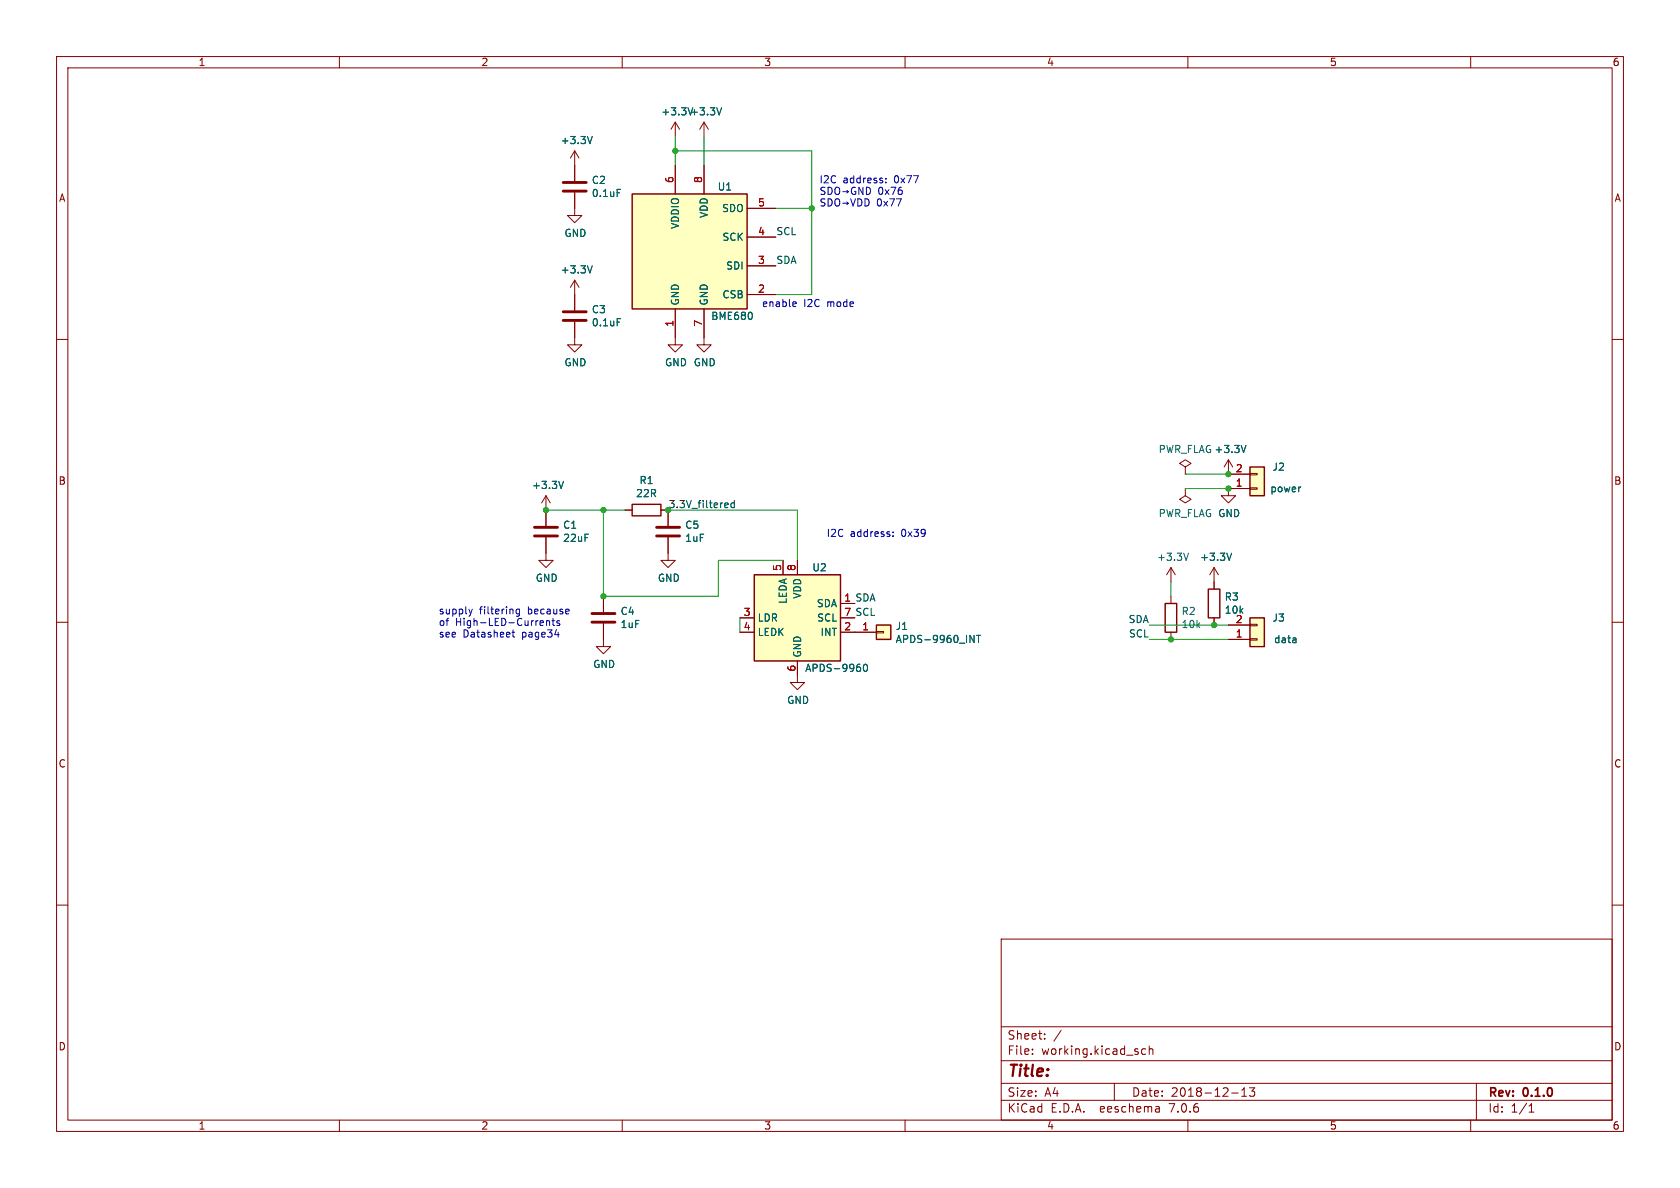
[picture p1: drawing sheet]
(kicad_sch (version 20230121) (generator eeschema)

 (paper "A4")

 (title_block
  (date "2018-12-13")
  (rev "0.1.0"))

 (lib_symbols
  (symbol "Connector_Generic:Conn_01x01" (pin_names (offset 1.016) hide) (in_bom yes) (on_board yes)
   (property "Reference" "J" (at 0 2.54 0) (effects (font (size 1.27 1.27))))
   (property "Value" "Conn_01x01" (at 0 -2.54 0) (effects (font (size 1.27 1.27))))
   (property "Footprint" "" (at 0 0 0) (effects (font (size 1.27 1.27)) hide))
   (property "Datasheet" "~" (at 0 0 0) (effects (font (size 1.27 1.27)) hide))
   (symbol "Conn_01x01_1_1"
    (rectangle (start -1.27 0.127) (end 0 -0.127) (stroke (width 0.1524) (type default)) (fill (type none)))
    (rectangle (start -1.27 1.27) (end 1.27 -1.27) (stroke (width 0.254) (type default)) (fill (type background)))
    (pin passive line (at -5.08 0 0) (length 3.81) (name "Pin_1" (effects (font (size 1.27 1.27)))) (number "1" (effects (font (size 1.27 1.27)))))))
  (symbol "Connector_Generic:Conn_01x02" (pin_names (offset 1.016) hide) (in_bom yes) (on_board yes)
   (property "Reference" "J" (at 0 2.54 0) (effects (font (size 1.27 1.27))))
   (property "Value" "Conn_01x02" (at 0 -5.08 0) (effects (font (size 1.27 1.27))))
   (property "Footprint" "" (at 0 0 0) (effects (font (size 1.27 1.27)) hide))
   (property "Datasheet" "~" (at 0 0 0) (effects (font (size 1.27 1.27)) hide))
   (symbol "Conn_01x02_1_1"
    (rectangle (start -1.27 -2.413) (end 0 -2.667) (stroke (width 0.1524) (type default)) (fill (type none)))
    (rectangle (start -1.27 0.127) (end 0 -0.127) (stroke (width 0.1524) (type default)) (fill (type none)))
    (rectangle (start -1.27 1.27) (end 1.27 -3.81) (stroke (width 0.254) (type default)) (fill (type background)))
    (pin passive line (at -5.08 0 0) (length 3.81) (name "Pin_1" (effects (font (size 1.27 1.27)))) (number "1" (effects (font (size 1.27 1.27)))))
    (pin passive line (at -5.08 -2.54 0) (length 3.81) (name "Pin_2" (effects (font (size 1.27 1.27)))) (number "2" (effects (font (size 1.27 1.27)))))))
  (symbol "Device:C" (pin_numbers hide) (pin_names (offset 0.254)) (in_bom yes) (on_board yes)
   (property "Reference" "C" (at 0.635 2.54 0) (effects (font (size 1.27 1.27)) (justify left)))
   (property "Value" "C" (at 0.635 -2.54 0) (effects (font (size 1.27 1.27)) (justify left)))
   (property "Footprint" "" (at 0.9652 -3.81 0) (effects (font (size 1.27 1.27)) hide))
   (property "Datasheet" "~" (at 0 0 0) (effects (font (size 1.27 1.27)) hide))
   (symbol "C_0_1"
    (polyline (pts (xy -2.032 -0.762) (xy 2.032 -0.762)) (stroke (width 0.508) (type default)) (fill (type none)))
    (polyline (pts (xy -2.032 0.762) (xy 2.032 0.762)) (stroke (width 0.508) (type default)) (fill (type none))))
   (symbol "C_1_1"
    (pin passive line (at 0 3.81 270) (length 2.794) (name "~" (effects (font (size 1.27 1.27)))) (number "1" (effects (font (size 1.27 1.27)))))
    (pin passive line (at 0 -3.81 90) (length 2.794) (name "~" (effects (font (size 1.27 1.27)))) (number "2" (effects (font (size 1.27 1.27)))))))
  (symbol "Device:R" (pin_numbers hide) (pin_names (offset 0)) (in_bom yes) (on_board yes)
   (property "Reference" "R" (at 2.032 0 90) (effects (font (size 1.27 1.27))))
   (property "Value" "R" (at 0 0 90) (effects (font (size 1.27 1.27))))
   (property "Footprint" "" (at -1.778 0 90) (effects (font (size 1.27 1.27)) hide))
   (property "Datasheet" "~" (at 0 0 0) (effects (font (size 1.27 1.27)) hide))
   (symbol "R_0_1"
    (rectangle (start -1.016 -2.54) (end 1.016 2.54) (stroke (width 0.254) (type default)) (fill (type none))))
   (symbol "R_1_1"
    (pin passive line (at 0 3.81 270) (length 1.27) (name "~" (effects (font (size 1.27 1.27)))) (number "1" (effects (font (size 1.27 1.27)))))
    (pin passive line (at 0 -3.81 90) (length 1.27) (name "~" (effects (font (size 1.27 1.27)))) (number "2" (effects (font (size 1.27 1.27)))))))
  (symbol "Sensor:BME680" (in_bom yes) (on_board yes)
   (property "Reference" "U" (at -8.89 11.43 0) (effects (font (size 1.27 1.27))))
   (property "Value" "BME680" (at 7.62 11.43 0) (effects (font (size 1.27 1.27))))
   (property "Footprint" "Package_LGA:Bosch_LGA-8_3x3mm_P0.8mm_ClockwisePinNumbering" (at 36.83 -11.43 0) (effects (font (size 1.27 1.27)) hide))
   (property "Datasheet" "https://ae-bst.resource.bosch.com/media/_tech/media/datasheets/BST-BME680-DS001.pdf" (at 0 -5.08 0) (effects (font (size 1.27 1.27)) hide))
   (symbol "BME680_0_1"
    (rectangle (start -10.16 10.16) (end 10.16 -10.16) (stroke (width 0.254) (type default)) (fill (type background))))
   (symbol "BME680_1_1"
    (pin power_in line (at -2.54 -15.24 90) (length 5.08) (name "GND" (effects (font (size 1.27 1.27)))) (number "1" (effects (font (size 1.27 1.27)))))
    (pin input line (at 15.24 -7.62 180) (length 5.08) (name "CSB" (effects (font (size 1.27 1.27)))) (number "2" (effects (font (size 1.27 1.27)))))
    (pin bidirectional line (at 15.24 -2.54 180) (length 5.08) (name "SDI" (effects (font (size 1.27 1.27)))) (number "3" (effects (font (size 1.27 1.27)))))
    (pin input line (at 15.24 2.54 180) (length 5.08) (name "SCK" (effects (font (size 1.27 1.27)))) (number "4" (effects (font (size 1.27 1.27)))))
    (pin bidirectional line (at 15.24 7.62 180) (length 5.08) (name "SDO" (effects (font (size 1.27 1.27)))) (number "5" (effects (font (size 1.27 1.27)))))
    (pin power_in line (at -2.54 15.24 270) (length 5.08) (name "VDDIO" (effects (font (size 1.27 1.27)))) (number "6" (effects (font (size 1.27 1.27)))))
    (pin power_in line (at 2.54 -15.24 90) (length 5.08) (name "GND" (effects (font (size 1.27 1.27)))) (number "7" (effects (font (size 1.27 1.27)))))
    (pin power_in line (at 2.54 15.24 270) (length 5.08) (name "VDD" (effects (font (size 1.27 1.27)))) (number "8" (effects (font (size 1.27 1.27)))))))
  (symbol "magic_sensor_pcb-rescue:+3.3V-power" (power) (pin_names (offset 0)) (in_bom yes) (on_board yes)
   (property "Reference" "#PWR" (at 0 -3.81 0) (effects (font (size 1.27 1.27)) hide))
   (property "Value" "+3.3V-power" (at 0 3.556 0) (effects (font (size 1.27 1.27))))
   (property "Footprint" "" (at 0 0 0) (effects (font (size 1.27 1.27)) hide))
   (property "Datasheet" "" (at 0 0 0) (effects (font (size 1.27 1.27)) hide))
   (symbol "+3.3V-power_0_1"
    (polyline (pts (xy -0.762 1.27) (xy 0 2.54)) (stroke (width 0) (type solid)) (fill (type none)))
    (polyline (pts (xy 0 0) (xy 0 2.54)) (stroke (width 0) (type solid)) (fill (type none)))
    (polyline (pts (xy 0 2.54) (xy 0.762 1.27)) (stroke (width 0) (type solid)) (fill (type none))))
   (symbol "+3.3V-power_1_1"
    (pin power_in line (at 0 0 90) (length 0) hide (name "+3V3" (effects (font (size 1.27 1.27)))) (number "1" (effects (font (size 1.27 1.27)))))))
  (symbol "magic_sensor_pcb-rescue:APDS-9960-Sensor_Optical" (in_bom yes) (on_board yes)
   (property "Reference" "U" (at -7.62 8.89 0) (effects (font (size 1.27 1.27)) (justify left)))
   (property "Value" "Sensor_Optical_APDS-9960" (at 1.27 8.89 0) (effects (font (size 1.27 1.27)) (justify left)))
   (property "Footprint" "OptoDevice:Broadcom_APDS-9960" (at 0 11.43 0) (effects (font (size 1.27 1.27)) hide))
   (property "Datasheet" "" (at -7.62 8.89 0) (effects (font (size 1.27 1.27)) hide))
   (symbol "APDS-9960-Sensor_Optical_0_1"
    (rectangle (start -7.62 7.62) (end 7.62 -7.62) (stroke (width 0.254) (type solid)) (fill (type background))))
   (symbol "APDS-9960-Sensor_Optical_1_1"
    (pin bidirectional line (at 10.16 2.54 180) (length 2.54) (name "SDA" (effects (font (size 1.27 1.27)))) (number "1" (effects (font (size 1.27 1.27)))))
    (pin open_collector line (at 10.16 -2.54 180) (length 2.54) (name "INT" (effects (font (size 1.27 1.27)))) (number "2" (effects (font (size 1.27 1.27)))))
    (pin unspecified line (at -10.16 0 0) (length 2.54) (name "LDR" (effects (font (size 1.27 1.27)))) (number "3" (effects (font (size 1.27 1.27)))))
    (pin unspecified line (at -10.16 -2.54 0) (length 2.54) (name "LEDK" (effects (font (size 1.27 1.27)))) (number "4" (effects (font (size 1.27 1.27)))))
    (pin power_in line (at -2.54 10.16 270) (length 2.54) (name "LEDA" (effects (font (size 1.27 1.27)))) (number "5" (effects (font (size 1.27 1.27)))))
    (pin power_in line (at 0 -10.16 90) (length 2.54) (name "GND" (effects (font (size 1.27 1.27)))) (number "6" (effects (font (size 1.27 1.27)))))
    (pin input line (at 10.16 0 180) (length 2.54) (name "SCL" (effects (font (size 1.27 1.27)))) (number "7" (effects (font (size 1.27 1.27)))))
    (pin power_in line (at 0 10.16 270) (length 2.54) (name "VDD" (effects (font (size 1.27 1.27)))) (number "8" (effects (font (size 1.27 1.27)))))))
  (symbol "power:GND" (power) (pin_names (offset 0)) (in_bom yes) (on_board yes)
   (property "Reference" "#PWR" (at 0 -6.35 0) (effects (font (size 1.27 1.27)) hide))
   (property "Value" "GND" (at 0 -3.81 0) (effects (font (size 1.27 1.27))))
   (property "Footprint" "" (at 0 0 0) (effects (font (size 1.27 1.27)) hide))
   (property "Datasheet" "" (at 0 0 0) (effects (font (size 1.27 1.27)) hide))
   (symbol "GND_0_1"
    (polyline (pts (xy 0 0) (xy 0 -1.27) (xy 1.27 -1.27) (xy 0 -2.54) (xy -1.27 -1.27) (xy 0 -1.27)) (stroke (width 0) (type default)) (fill (type none))))
   (symbol "GND_1_1"
    (pin power_in line (at 0 0 270) (length 0) hide (name "GND" (effects (font (size 1.27 1.27)))) (number "1" (effects (font (size 1.27 1.27)))))))
  (symbol "power:PWR_FLAG" (power) (pin_numbers hide) (pin_names (offset 0) hide) (in_bom yes) (on_board yes)
   (property "Reference" "#FLG" (at 0 1.905 0) (effects (font (size 1.27 1.27)) hide))
   (property "Value" "PWR_FLAG" (at 0 3.81 0) (effects (font (size 1.27 1.27))))
   (property "Footprint" "" (at 0 0 0) (effects (font (size 1.27 1.27)) hide))
   (property "Datasheet" "~" (at 0 0 0) (effects (font (size 1.27 1.27)) hide))
   (symbol "PWR_FLAG_0_0"
    (pin power_out line (at 0 0 90) (length 0) (name "pwr" (effects (font (size 1.27 1.27)))) (number "1" (effects (font (size 1.27 1.27))))))
   (symbol "PWR_FLAG_0_1"
    (polyline (pts (xy 0 0) (xy 0 1.27) (xy -1.016 1.905) (xy 0 2.54) (xy 1.016 1.905) (xy 0 1.27)) (stroke (width 0) (type default)) (fill (type none))))))

 (junction (at 207.01 113.03) (diameter 0) (color 0 0 0 0))
 (junction (at 143.51 36.83) (diameter 0) (color 0 0 0 0))
 (junction (at 217.17 86.36) (diameter 0) (color 0 0 0 0))
 (junction (at 217.17 83.82) (diameter 0) (color 0 0 0 0))
 (junction (at 118.11 90.17) (diameter 0) (color 0 0 0 0))
 (junction (at 106.68 90.17) (diameter 0) (color 0 0 0 0))
 (junction (at 119.38 26.67) (diameter 0) (color 0 0 0 0))
 (junction (at 106.68 105.41) (diameter 0) (color 0 0 0 0))
 (junction (at 96.52 90.17) (diameter 0) (color 0 0 0 0))
 (junction (at 214.63 110.49) (diameter 0) (color 0 0 0 0))

 (wire (pts (xy 214.63 110.49) (xy 203.2 110.49)) (stroke (width 0) (type default)))
 (wire (pts (xy 127 99.06) (xy 127 105.41)) (stroke (width 0) (type default)))
 (wire (pts (xy 119.38 26.67) (xy 119.38 29.21)) (stroke (width 0) (type default)))
 (wire (pts (xy 143.51 26.67) (xy 119.38 26.67)) (stroke (width 0) (type default)))
 (wire (pts (xy 124.46 24.13) (xy 124.46 29.21)) (stroke (width 0) (type default)))
 (wire (pts (xy 209.55 86.36) (xy 217.17 86.36)) (stroke (width 0) (type default)))
 (wire (pts (xy 138.43 99.06) (xy 127 99.06)) (stroke (width 0) (type default)))
 (wire (pts (xy 119.38 26.67) (xy 119.38 24.13)) (stroke (width 0) (type default)))
 (wire (pts (xy 106.68 90.17) (xy 110.49 90.17)) (stroke (width 0) (type default)))
 (wire (pts (xy 143.51 36.83) (xy 143.51 26.67)) (stroke (width 0) (type default)))
 (wire (pts (xy 207.01 102.87) (xy 207.01 105.41)) (stroke (width 0) (type default)))
 (wire (pts (xy 137.16 52.07) (xy 143.51 52.07)) (stroke (width 0) (type default)))
 (wire (pts (xy 106.68 105.41) (xy 127 105.41)) (stroke (width 0) (type default)))
 (wire (pts (xy 209.55 83.82) (xy 217.17 83.82)) (stroke (width 0) (type default)))
 (wire (pts (xy 140.97 90.17) (xy 140.97 99.06)) (stroke (width 0) (type default)))
 (wire (pts (xy 96.52 90.17) (xy 106.68 90.17)) (stroke (width 0) (type default)))
 (wire (pts (xy 130.81 109.22) (xy 130.81 111.76)) (stroke (width 0) (type default)))
 (wire (pts (xy 143.51 52.07) (xy 143.51 36.83)) (stroke (width 0) (type default)))
 (wire (pts (xy 203.2 113.03) (xy 207.01 113.03)) (stroke (width 0) (type default)))
 (wire (pts (xy 106.68 105.41) (xy 106.68 90.17)) (stroke (width 0) (type default)))
 (wire (pts (xy 207.01 113.03) (xy 217.17 113.03)) (stroke (width 0) (type default)))
 (wire (pts (xy 137.16 36.83) (xy 143.51 36.83)) (stroke (width 0) (type default)))
 (wire (pts (xy 118.11 90.17) (xy 140.97 90.17)) (stroke (width 0) (type default)))
 (wire (pts (xy 214.63 110.49) (xy 217.17 110.49)) (stroke (width 0) (type default)))

 (text "I2C address: 0x77\nSDO→GND 0x76\nSDO→VDD 0x77" (at 144.78 36.83 0) (effects (font (size 1.27 1.27)) (justify left bottom)))
 (text "enable I2C mode" (at 134.62 54.61 0) (effects (font (size 1.27 1.27)) (justify left bottom)))
 (text "I2C address: 0x39" (at 146.05 95.25 0) (effects (font (size 1.27 1.27)) (justify left bottom)))
 (text "supply filtering because \nof High-LED-Currents\nsee Datasheet page34" (at 77.47 113.03 0) (effects (font (size 1.27 1.27)) (justify left bottom)))

 (label "SCL" (at 137.16 41.91 0) (effects (font (size 1.27 1.27)) (justify left bottom)))
 (label "SDA" (at 203.2 110.49 180) (effects (font (size 1.27 1.27)) (justify right bottom)))
 (label "SCL" (at 203.2 113.03 180) (effects (font (size 1.27 1.27)) (justify right bottom)))
 (label "SDA" (at 151.13 106.68 0) (effects (font (size 1.27 1.27)) (justify left bottom)))
 (label "SDA" (at 137.16 46.99 0) (effects (font (size 1.27 1.27)) (justify left bottom)))
 (label "3.3V_filtered" (at 118.11 90.17 0) (effects (font (size 1.27 1.27)) (justify left bottom)))
 (label "SCL" (at 151.13 109.22 0) (effects (font (size 1.27 1.27)) (justify left bottom)))

 (symbol (lib_id "Sensor:BME680") (at 121.92 44.45 0) (unit 1) (in_bom yes) (on_board yes) (dnp no)
  (property "Reference" "U1" (at 129.54 33.02 0) (effects (font (size 1.27 1.27)) (justify right)))
  (property "Value" "BME680" (at 133.35 55.88 0) (effects (font (size 1.27 1.27)) (justify right)))
  (property "Footprint" "Package_LGA:Bosch_LGA-8_3x3mm_P0.8mm_ClockwisePinNumbering" (at 121.92 49.53 0) (effects (font (size 1.27 1.27)) hide))
  (property "Datasheet" "https://ae-bst.resource.bosch.com/media/_tech/media/datasheets/BST-BME680-DS001-00.pdf" (at 121.92 49.53 0) (effects (font (size 1.27 1.27)) hide)) (pin "1") (pin "2") (pin "3") (pin "4") (pin "5") (pin "6") (pin "7") (pin "8"))

 (symbol (lib_id "power:PWR_FLAG") (at 209.55 83.82 0) (unit 1) (in_bom yes) (on_board yes) (dnp no)
  (property "Reference" "#FLG0101" (at 209.55 81.915 0) (effects (font (size 1.27 1.27)) hide))
  (property "Value" "PWR_FLAG" (at 209.55 79.4258 0) (effects (font (size 1.27 1.27))))
  (property "Footprint" "" (at 209.55 83.82 0) (effects (font (size 1.27 1.27)) hide))
  (property "Datasheet" "~" (at 209.55 83.82 0) (effects (font (size 1.27 1.27)) hide)) (pin "1"))

 (symbol (lib_id "power:PWR_FLAG") (at 209.55 86.36 180) (unit 1) (in_bom yes) (on_board yes) (dnp no)
  (property "Reference" "#FLG0102" (at 209.55 88.265 0) (effects (font (size 1.27 1.27)) hide))
  (property "Value" "PWR_FLAG" (at 209.55 90.7542 0) (effects (font (size 1.27 1.27))))
  (property "Footprint" "" (at 209.55 86.36 0) (effects (font (size 1.27 1.27)) hide))
  (property "Datasheet" "~" (at 209.55 86.36 0) (effects (font (size 1.27 1.27)) hide)) (pin "1"))

 (symbol (lib_id "power:GND") (at 217.17 86.36 0) (unit 1) (in_bom yes) (on_board yes) (dnp no)
  (property "Reference" "#PWR0101" (at 217.17 92.71 0) (effects (font (size 1.27 1.27)) hide))
  (property "Value" "GND" (at 217.297 90.7542 0) (effects (font (size 1.27 1.27))))
  (property "Footprint" "" (at 217.17 86.36 0) (effects (font (size 1.27 1.27)) hide))
  (property "Datasheet" "" (at 217.17 86.36 0) (effects (font (size 1.27 1.27)) hide)) (pin "1"))

 (symbol (lib_id "magic_sensor_pcb-rescue:+3.3V-power") (at 217.17 83.82 0) (unit 1) (in_bom yes) (on_board yes) (dnp no)
  (property "Reference" "#PWR0102" (at 217.17 87.63 0) (effects (font (size 1.27 1.27)) hide))
  (property "Value" "+3.3V" (at 217.551 79.4258 0) (effects (font (size 1.27 1.27))))
  (property "Footprint" "" (at 217.17 83.82 0) (effects (font (size 1.27 1.27)) hide))
  (property "Datasheet" "" (at 217.17 83.82 0) (effects (font (size 1.27 1.27)) hide)) (pin "1"))

 (symbol (lib_id "Device:C") (at 118.11 93.98 0) (unit 1) (in_bom yes) (on_board yes) (dnp no)
  (property "Reference" "C5" (at 121.031 92.8116 0) (effects (font (size 1.27 1.27)) (justify left)))
  (property "Value" "1uF" (at 121.031 95.123 0) (effects (font (size 1.27 1.27)) (justify left)))
  (property "Footprint" "Capacitor_SMD:C_0603_1608Metric" (at 119.0752 97.79 0) (effects (font (size 1.27 1.27)) hide))
  (property "Datasheet" "~" (at 118.11 93.98 0) (effects (font (size 1.27 1.27)) hide)) (pin "1") (pin "2"))

 (symbol (lib_id "Device:C") (at 106.68 109.22 0) (unit 1) (in_bom yes) (on_board yes) (dnp no)
  (property "Reference" "C4" (at 109.601 108.0516 0) (effects (font (size 1.27 1.27)) (justify left)))
  (property "Value" "1uF" (at 109.601 110.363 0) (effects (font (size 1.27 1.27)) (justify left)))
  (property "Footprint" "Capacitor_SMD:C_0603_1608Metric" (at 107.6452 113.03 0) (effects (font (size 1.27 1.27)) hide))
  (property "Datasheet" "~" (at 106.68 109.22 0) (effects (font (size 1.27 1.27)) hide)) (pin "1") (pin "2"))

 (symbol (lib_id "Device:C") (at 96.52 93.98 0) (unit 1) (in_bom yes) (on_board yes) (dnp no)
  (property "Reference" "C1" (at 99.441 92.8116 0) (effects (font (size 1.27 1.27)) (justify left)))
  (property "Value" "22uF" (at 99.441 95.123 0) (effects (font (size 1.27 1.27)) (justify left)))
  (property "Footprint" "Capacitor_SMD:C_0603_1608Metric" (at 97.4852 97.79 0) (effects (font (size 1.27 1.27)) hide))
  (property "Datasheet" "~" (at 96.52 93.98 0) (effects (font (size 1.27 1.27)) hide)) (pin "1") (pin "2"))

 (symbol (lib_id "Connector_Generic:Conn_01x02") (at 222.25 86.36 0) (mirror x) (unit 1) (in_bom yes) (on_board yes) (dnp no)
  (property "Reference" "J2" (at 226.06 82.55 0) (effects (font (size 1.27 1.27))))
  (property "Value" "power" (at 227.33 86.36 0) (effects (font (size 1.27 1.27))))
  (property "Footprint" "Connector_PinSocket_2.54mm:PinSocket_1x02_P2.54mm_Vertical" (at 222.25 86.36 0) (effects (font (size 1.27 1.27)) hide))
  (property "Datasheet" "~" (at 222.25 86.36 0) (effects (font (size 1.27 1.27)) hide)) (pin "1") (pin "2"))

 (symbol (lib_id "Device:R") (at 114.3 90.17 270) (unit 1) (in_bom yes) (on_board yes) (dnp no)
  (property "Reference" "R1" (at 114.3 84.9122 90) (effects (font (size 1.27 1.27))))
  (property "Value" "22R" (at 114.3 87.2236 90) (effects (font (size 1.27 1.27))))
  (property "Footprint" "Resistor_SMD:R_0603_1608Metric" (at 114.3 88.392 90) (effects (font (size 1.27 1.27)) hide))
  (property "Datasheet" "~" (at 114.3 90.17 0) (effects (font (size 1.27 1.27)) hide)) (pin "1") (pin "2"))

 (symbol (lib_id "magic_sensor_pcb-rescue:+3.3V-power") (at 96.52 90.17 0) (unit 1) (in_bom yes) (on_board yes) (dnp no)
  (property "Reference" "#PWR0103" (at 96.52 93.98 0) (effects (font (size 1.27 1.27)) hide))
  (property "Value" "+3.3V" (at 96.901 85.7758 0) (effects (font (size 1.27 1.27))))
  (property "Footprint" "" (at 96.52 90.17 0) (effects (font (size 1.27 1.27)) hide))
  (property "Datasheet" "" (at 96.52 90.17 0) (effects (font (size 1.27 1.27)) hide)) (pin "1"))

 (symbol (lib_id "power:GND") (at 96.52 97.79 0) (unit 1) (in_bom yes) (on_board yes) (dnp no)
  (property "Reference" "#PWR0104" (at 96.52 104.14 0) (effects (font (size 1.27 1.27)) hide))
  (property "Value" "GND" (at 96.647 102.1842 0) (effects (font (size 1.27 1.27))))
  (property "Footprint" "" (at 96.52 97.79 0) (effects (font (size 1.27 1.27)) hide))
  (property "Datasheet" "" (at 96.52 97.79 0) (effects (font (size 1.27 1.27)) hide)) (pin "1"))

 (symbol (lib_id "magic_sensor_pcb-rescue:+3.3V-power") (at 124.46 24.13 0) (unit 1) (in_bom yes) (on_board yes) (dnp no)
  (property "Reference" "#PWR0105" (at 124.46 27.94 0) (effects (font (size 1.27 1.27)) hide))
  (property "Value" "+3.3V" (at 124.841 19.7358 0) (effects (font (size 1.27 1.27))))
  (property "Footprint" "" (at 124.46 24.13 0) (effects (font (size 1.27 1.27)) hide))
  (property "Datasheet" "" (at 124.46 24.13 0) (effects (font (size 1.27 1.27)) hide)) (pin "1"))

 (symbol (lib_id "power:GND") (at 119.38 59.69 0) (unit 1) (in_bom yes) (on_board yes) (dnp no)
  (property "Reference" "#PWR0106" (at 119.38 66.04 0) (effects (font (size 1.27 1.27)) hide))
  (property "Value" "GND" (at 119.507 64.0842 0) (effects (font (size 1.27 1.27))))
  (property "Footprint" "" (at 119.38 59.69 0) (effects (font (size 1.27 1.27)) hide))
  (property "Datasheet" "" (at 119.38 59.69 0) (effects (font (size 1.27 1.27)) hide)) (pin "1"))

 (symbol (lib_id "power:GND") (at 106.68 113.03 0) (unit 1) (in_bom yes) (on_board yes) (dnp no)
  (property "Reference" "#PWR0107" (at 106.68 119.38 0) (effects (font (size 1.27 1.27)) hide))
  (property "Value" "GND" (at 106.807 117.4242 0) (effects (font (size 1.27 1.27))))
  (property "Footprint" "" (at 106.68 113.03 0) (effects (font (size 1.27 1.27)) hide))
  (property "Datasheet" "" (at 106.68 113.03 0) (effects (font (size 1.27 1.27)) hide)) (pin "1"))

 (symbol (lib_id "power:GND") (at 118.11 97.79 0) (unit 1) (in_bom yes) (on_board yes) (dnp no)
  (property "Reference" "#PWR0108" (at 118.11 104.14 0) (effects (font (size 1.27 1.27)) hide))
  (property "Value" "GND" (at 118.237 102.1842 0) (effects (font (size 1.27 1.27))))
  (property "Footprint" "" (at 118.11 97.79 0) (effects (font (size 1.27 1.27)) hide))
  (property "Datasheet" "" (at 118.11 97.79 0) (effects (font (size 1.27 1.27)) hide)) (pin "1"))

 (symbol (lib_id "Device:C") (at 101.6 55.88 0) (unit 1) (in_bom yes) (on_board yes) (dnp no)
  (property "Reference" "C3" (at 104.521 54.7116 0) (effects (font (size 1.27 1.27)) (justify left)))
  (property "Value" "0.1uF" (at 104.521 57.023 0) (effects (font (size 1.27 1.27)) (justify left)))
  (property "Footprint" "Capacitor_SMD:C_0603_1608Metric" (at 102.5652 59.69 0) (effects (font (size 1.27 1.27)) hide))
  (property "Datasheet" "~" (at 101.6 55.88 0) (effects (font (size 1.27 1.27)) hide)) (pin "1") (pin "2"))

 (symbol (lib_id "Device:R") (at 214.63 106.68 0) (unit 1) (in_bom yes) (on_board yes) (dnp no)
  (property "Reference" "R3" (at 216.408 105.5116 0) (effects (font (size 1.27 1.27)) (justify left)))
  (property "Value" "10k" (at 216.408 107.823 0) (effects (font (size 1.27 1.27)) (justify left)))
  (property "Footprint" "Resistor_SMD:R_0603_1608Metric" (at 212.852 106.68 90) (effects (font (size 1.27 1.27)) hide))
  (property "Datasheet" "~" (at 214.63 106.68 0) (effects (font (size 1.27 1.27)) hide)) (pin "1") (pin "2"))

 (symbol (lib_id "Connector_Generic:Conn_01x02") (at 222.25 113.03 0) (mirror x) (unit 1) (in_bom yes) (on_board yes) (dnp no)
  (property "Reference" "J3" (at 226.06 109.22 0) (effects (font (size 1.27 1.27))))
  (property "Value" "data" (at 227.33 113.03 0) (effects (font (size 1.27 1.27))))
  (property "Footprint" "Connector_PinSocket_2.54mm:PinSocket_1x02_P2.54mm_Vertical" (at 222.25 113.03 0) (effects (font (size 1.27 1.27)) hide))
  (property "Datasheet" "~" (at 222.25 113.03 0) (effects (font (size 1.27 1.27)) hide)) (pin "1") (pin "2"))

 (symbol (lib_id "magic_sensor_pcb-rescue:+3.3V-power") (at 214.63 102.87 0) (unit 1) (in_bom yes) (on_board yes) (dnp no)
  (property "Reference" "#PWR0109" (at 214.63 106.68 0) (effects (font (size 1.27 1.27)) hide))
  (property "Value" "+3.3V" (at 215.011 98.4758 0) (effects (font (size 1.27 1.27))))
  (property "Footprint" "" (at 214.63 102.87 0) (effects (font (size 1.27 1.27)) hide))
  (property "Datasheet" "" (at 214.63 102.87 0) (effects (font (size 1.27 1.27)) hide)) (pin "1"))

 (symbol (lib_id "Device:R") (at 207.01 109.22 0) (unit 1) (in_bom yes) (on_board yes) (dnp no)
  (property "Reference" "R2" (at 208.788 108.0516 0) (effects (font (size 1.27 1.27)) (justify left)))
  (property "Value" "10k" (at 208.788 110.363 0) (effects (font (size 1.27 1.27)) (justify left)))
  (property "Footprint" "Resistor_SMD:R_0603_1608Metric" (at 205.232 109.22 90) (effects (font (size 1.27 1.27)) hide))
  (property "Datasheet" "~" (at 207.01 109.22 0) (effects (font (size 1.27 1.27)) hide)) (pin "1") (pin "2"))

 (symbol (lib_id "magic_sensor_pcb-rescue:+3.3V-power") (at 207.01 102.87 0) (unit 1) (in_bom yes) (on_board yes) (dnp no)
  (property "Reference" "#PWR0110" (at 207.01 106.68 0) (effects (font (size 1.27 1.27)) hide))
  (property "Value" "+3.3V" (at 207.391 98.4758 0) (effects (font (size 1.27 1.27))))
  (property "Footprint" "" (at 207.01 102.87 0) (effects (font (size 1.27 1.27)) hide))
  (property "Datasheet" "" (at 207.01 102.87 0) (effects (font (size 1.27 1.27)) hide)) (pin "1"))

 (symbol (lib_id "power:GND") (at 124.46 59.69 0) (unit 1) (in_bom yes) (on_board yes) (dnp no)
  (property "Reference" "#PWR0111" (at 124.46 66.04 0) (effects (font (size 1.27 1.27)) hide))
  (property "Value" "GND" (at 124.587 64.0842 0) (effects (font (size 1.27 1.27))))
  (property "Footprint" "" (at 124.46 59.69 0) (effects (font (size 1.27 1.27)) hide))
  (property "Datasheet" "" (at 124.46 59.69 0) (effects (font (size 1.27 1.27)) hide)) (pin "1"))

 (symbol (lib_id "power:GND") (at 101.6 59.69 0) (unit 1) (in_bom yes) (on_board yes) (dnp no)
  (property "Reference" "#PWR0112" (at 101.6 66.04 0) (effects (font (size 1.27 1.27)) hide))
  (property "Value" "GND" (at 101.727 64.0842 0) (effects (font (size 1.27 1.27))))
  (property "Footprint" "" (at 101.6 59.69 0) (effects (font (size 1.27 1.27)) hide))
  (property "Datasheet" "" (at 101.6 59.69 0) (effects (font (size 1.27 1.27)) hide)) (pin "1"))

 (symbol (lib_id "magic_sensor_pcb-rescue:APDS-9960-Sensor_Optical") (at 140.97 109.22 0) (unit 1) (in_bom yes) (on_board yes) (dnp no)
  (property "Reference" "U2" (at 143.51 100.33 0) (effects (font (size 1.27 1.27)) (justify left)))
  (property "Value" "APDS-9960" (at 142.24 118.11 0) (effects (font (size 1.27 1.27)) (justify left)))
  (property "Footprint" "Package_DFN_QFN:DFN-8_2x2mm_P0.5mm" (at 140.97 97.79 0) (effects (font (size 1.27 1.27)) hide))
  (property "Datasheet" "https://docs.broadcom.com/docs/AV02-2315EN" (at 133.35 100.33 0) (effects (font (size 1.27 1.27)) hide)) (pin "1") (pin "2") (pin "3") (pin "4") (pin "5") (pin "6") (pin "7") (pin "8"))

 (symbol (lib_id "power:GND") (at 140.97 119.38 0) (unit 1) (in_bom yes) (on_board yes) (dnp no)
  (property "Reference" "#PWR0113" (at 140.97 125.73 0) (effects (font (size 1.27 1.27)) hide))
  (property "Value" "GND" (at 141.097 123.7742 0) (effects (font (size 1.27 1.27))))
  (property "Footprint" "" (at 140.97 119.38 0) (effects (font (size 1.27 1.27)) hide))
  (property "Datasheet" "" (at 140.97 119.38 0) (effects (font (size 1.27 1.27)) hide)) (pin "1"))

 (symbol (lib_id "Connector_Generic:Conn_01x01") (at 156.21 111.76 0) (unit 1) (in_bom yes) (on_board yes) (dnp no)
  (property "Reference" "J1" (at 158.242 110.6932 0) (effects (font (size 1.27 1.27)) (justify left)))
  (property "Value" "APDS-9960_INT" (at 158.242 113.0046 0) (effects (font (size 1.27 1.27)) (justify left)))
  (property "Footprint" "Connector_PinSocket_2.54mm:PinSocket_1x01_P2.54mm_Vertical" (at 156.21 111.76 0) (effects (font (size 1.27 1.27)) hide))
  (property "Datasheet" "~" (at 156.21 111.76 0) (effects (font (size 1.27 1.27)) hide)) (pin "1"))

 (symbol (lib_id "Device:C") (at 101.6 33.02 0) (unit 1) (in_bom yes) (on_board yes) (dnp no)
  (property "Reference" "C2" (at 104.521 31.8516 0) (effects (font (size 1.27 1.27)) (justify left)))
  (property "Value" "0.1uF" (at 104.521 34.163 0) (effects (font (size 1.27 1.27)) (justify left)))
  (property "Footprint" "Capacitor_SMD:C_0603_1608Metric" (at 102.5652 36.83 0) (effects (font (size 1.27 1.27)) hide))
  (property "Datasheet" "~" (at 101.6 33.02 0) (effects (font (size 1.27 1.27)) hide)) (pin "1") (pin "2"))

 (symbol (lib_id "power:GND") (at 101.6 36.83 0) (unit 1) (in_bom yes) (on_board yes) (dnp no)
  (property "Reference" "#PWR0114" (at 101.6 43.18 0) (effects (font (size 1.27 1.27)) hide))
  (property "Value" "GND" (at 101.727 41.2242 0) (effects (font (size 1.27 1.27))))
  (property "Footprint" "" (at 101.6 36.83 0) (effects (font (size 1.27 1.27)) hide))
  (property "Datasheet" "" (at 101.6 36.83 0) (effects (font (size 1.27 1.27)) hide)) (pin "1"))

 (symbol (lib_id "magic_sensor_pcb-rescue:+3.3V-power") (at 101.6 29.21 0) (unit 1) (in_bom yes) (on_board yes) (dnp no)
  (property "Reference" "#PWR0115" (at 101.6 33.02 0) (effects (font (size 1.27 1.27)) hide))
  (property "Value" "+3.3V" (at 101.981 24.8158 0) (effects (font (size 1.27 1.27))))
  (property "Footprint" "" (at 101.6 29.21 0) (effects (font (size 1.27 1.27)) hide))
  (property "Datasheet" "" (at 101.6 29.21 0) (effects (font (size 1.27 1.27)) hide)) (pin "1"))

 (symbol (lib_id "magic_sensor_pcb-rescue:+3.3V-power") (at 101.6 52.07 0) (unit 1) (in_bom yes) (on_board yes) (dnp no)
  (property "Reference" "#PWR0116" (at 101.6 55.88 0) (effects (font (size 1.27 1.27)) hide))
  (property "Value" "+3.3V" (at 101.981 47.6758 0) (effects (font (size 1.27 1.27))))
  (property "Footprint" "" (at 101.6 52.07 0) (effects (font (size 1.27 1.27)) hide))
  (property "Datasheet" "" (at 101.6 52.07 0) (effects (font (size 1.27 1.27)) hide)) (pin "1"))

 (symbol (lib_id "magic_sensor_pcb-rescue:+3.3V-power") (at 119.38 24.13 0) (unit 1) (in_bom yes) (on_board yes) (dnp no)
  (property "Reference" "#PWR0117" (at 119.38 27.94 0) (effects (font (size 1.27 1.27)) hide))
  (property "Value" "+3.3V" (at 119.761 19.7358 0) (effects (font (size 1.27 1.27))))
  (property "Footprint" "" (at 119.38 24.13 0) (effects (font (size 1.27 1.27)) hide))
  (property "Datasheet" "" (at 119.38 24.13 0) (effects (font (size 1.27 1.27)) hide)) (pin "1"))

 (sheet_instances (path "" (page "1"))))
